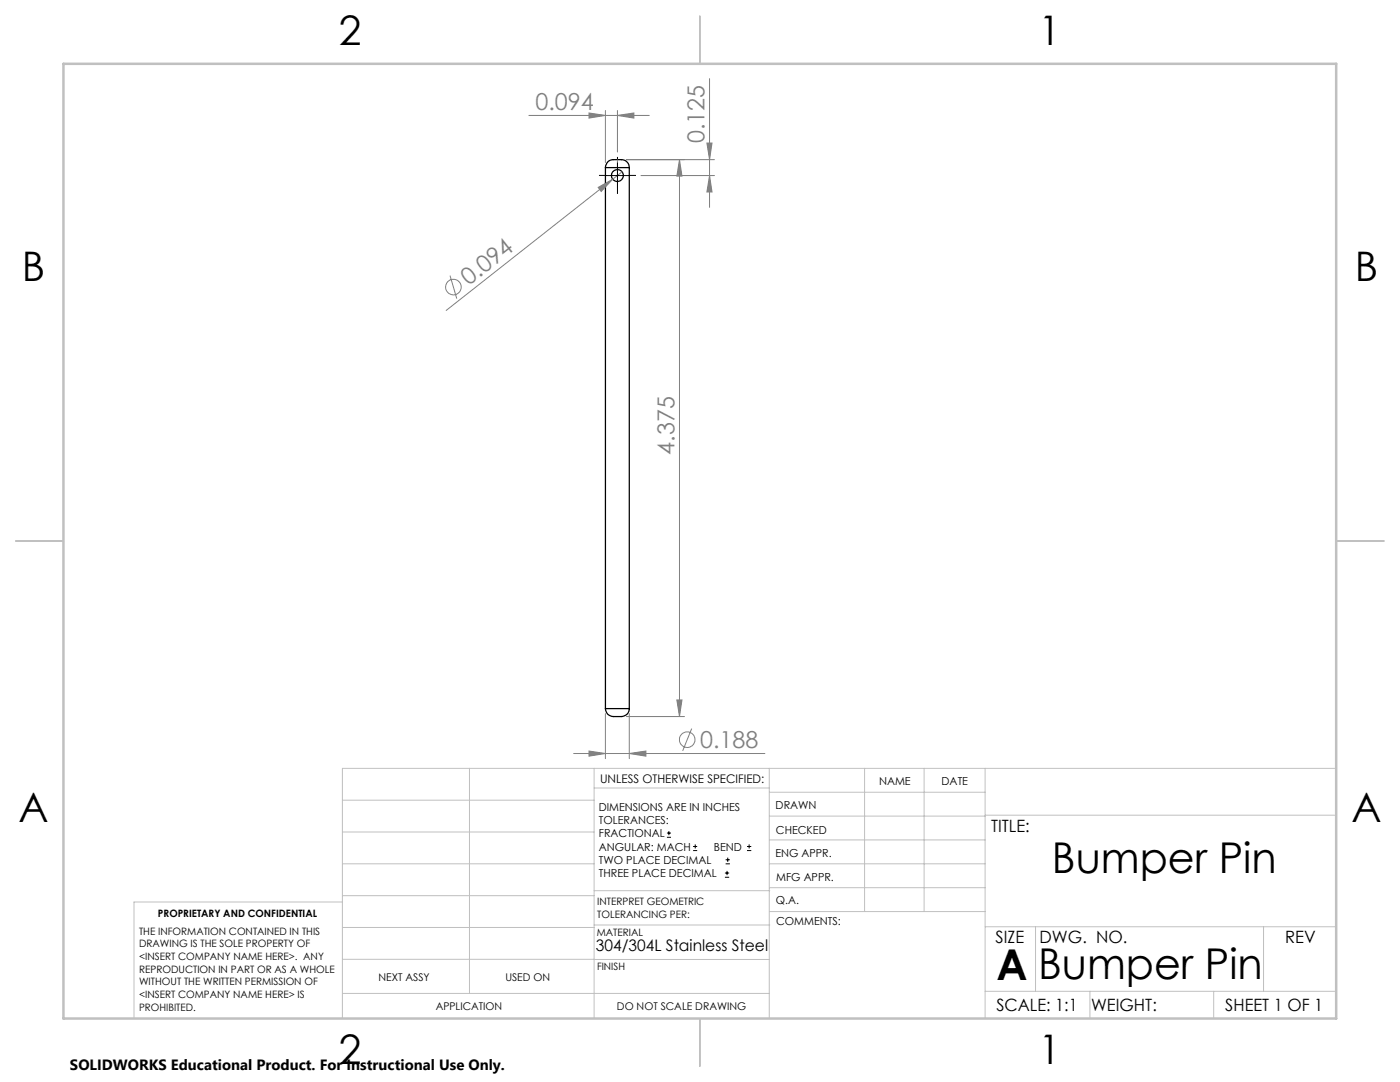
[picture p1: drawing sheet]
<svg xmlns="http://www.w3.org/2000/svg" width="279mm" height="216mm" viewBox="0 0 279 216" stroke-linecap="round" stroke-linejoin="round" font-family="sans-serif">
<g fill="none" stroke="#000" stroke-width=".25">
<path d="M120.8 33.4a1.82 1.82 0 0 1 2.4-1.5h.3a1.7 1.7 0 0 1 2.1 1.5M120.8 33.4h4.8M120.8 33.4v108M125.6 33.4v108M120.8 141.4a1.88 1.88 0 0 0 2.4 1.6h.3a1.77 1.77 0 0 0 2.1-1.6M120.8 141.4h4.8"/>
<circle cx="123.2" cy="35" r="1.2"/>
</g>
<g fill="none" stroke="#808080" stroke-width=".2">
<path d="M141.6 15.7v25.7M105.6 23h24M117.5 22.5l3.3 .5-3.3 .6zM119.4 37.4l2.9-1.6-2.3 2.4zM120.8 22v10.4M122.3 35.8l-33.3 26.1M123.2 23l3.3-.5v1.1zM123.2 22v8.3M124.1 34.3l-1.8 1.5M125 31.9h17.6M127.9 35h14.7M135.6 31.9v111.1"/>
<path d="M135.6 31.9l.5 3.2h-1zM141.1 28.5h1l-.5 3.4zM141.6 35l.5 3.3h-1zM89.8 55l1.4 4.6M135.1 139.7h1l-.5 3.3zM114.5 150.4h38.1M117.5 149.9l3.3 .5-3.3 .5zM120.8 142.4v9M125 143h11.6M125.6 150.4l3.3-.5v1zM125.6 142.4v9M138 145.4l-1.8 4.4"/>
<circle cx="90.5" cy="57.3" r="1.56"/>
<circle cx="137.2" cy="147.6" r="1.55"/>
</g>
<g fill="none" stroke="#000" stroke-width=".2">
<path d="M120.7 35h5M123.2 32.5v5M133.1 167.1h.8M133.1 166.2h.8M133.5 165.8v.9M138.3 169.7h.8M138.3 168.9h.8M138.7 168.5v.8M144.7 175h.8M144.7 174.2h.8M144.8 172.4h.9M144.8 171.6h.9"/>
<path d="M145.1 173.8v.8M145.2 171.1v.9M149.1 169.7h.8M149.1 168.9h.8M149.5 168.5v.8"/>
</g>
<path d="M120.7 35h-1.2M123.2 32.5v-1.2M123.2 37.5v1.2M125.7 35h1.2" fill="none" stroke="#000" stroke-width=".2" stroke-dasharray="15.2 1.3 1.3 1.3" stroke-linecap="butt"/>
<path d="M123.2 31.8v3.2" fill="none" stroke="#808080" stroke-width=".2" stroke-dasharray="15.2 1.3 1.3 1.3" stroke-linecap="butt"/>
<g fill="none" stroke="#c0c0c0" stroke-width=".2">
<path d="M68.3 159.7h50.3M93.7 153.3v44.9M118.6 153.3v49.9M118.6 157.2h34.9M153.5 153.3v49.9M153.5 158.1h43.1M172.5 153.3v28.6M184.4 153.3v28.6M196.6 153.3v49.9M266.7 153.3h-198.4v49.9M68.3 178.7h50.3M68.3 172.4h50.3"/>
<path d="M68.3 166h50.3M68.3 180h-41.6v23.2M118.6 177.7h35M153.5 167.6h43.1M153.5 162.8h43.1M153.5 172.4h43.1M153.5 177.1h43.1M196.6 162.7h70.1M68.3 198.2h85.2M68.3 191.4l85.2 .1M68.3 185.1h50.3M118.6 184.6h35"/>
<path d="M153.6 181.9h43M196.6 197.8h70.1M196.6 184.9h70.1M206.7 184.9v12.9M217.5 197.8v5.4M242.2 197.8v5.4M252.2 184.9v12.9"/>
</g>
<path d="M139.7 3.2v9.5M3.1 107.9h9.6M266.7 107.9h9.5M139.7 203.2v9.6" fill="none" stroke="#c0c0c0" stroke-width=".25"/>
<path d="M12.7 12.7h254v190.5h-254z" fill="none" stroke="#c0c0c0" stroke-width=".5"/>
<g fill="#808080">
<path d="M119.4 37.4l2.9-1.6-2.3 2.4z"/>
<path d="M123.2 23l3.3-.5v1.1zM117.5 22.5l3.3 .5-3.3 .6zM125.6 150.4l3.3-.5v1zM117.5 149.9l3.3 .5-3.3 .5z"/>
<path d="M141.6 35l.5 3.3h-1zM141.1 28.5h1l-.5 3.4z"/>
<path d="M135.6 31.9l.5 3.2h-1zM135.1 139.7h1l-.5 3.3z"/>
</g>
<g font-size="8.5">
<text x="209.9" y="174.2">Bumper Pin</text>
<text x="198.9" y="195.5">A</text>
<text x="207.2" y="195.4">Bumper Pin</text>
</g>
<g font-size="8.1">
<text x="67.6" y="8.9">2</text>
<text x="207.3" y="8.9">1</text>
<text x="4.4" y="56.2">B</text>
<text x="270.4" y="56.2">B</text>
<text x="3.7" y="164.1">A</text>
<text x="269.7" y="164.1">A</text>
<text x="67.6" y="212.4">2</text>
<text x="207.3" y="212.4">1</text>
</g>
<g font-size="4.7" fill="#808080">
<text x="106.8" y="22">0.094</text>
<text x="140.6" y="28.6" transform="rotate(-90 140.6 28.6)">0.125</text>
<text x="93.6" y="57" transform="rotate(-38 93.6 57)">0.094</text>
<text x="134.6" y="90.7" transform="rotate(-90 134.6 90.7)">4.375</text>
<text x="139.7" y="149.3">0.188</text>
</g>
<g font-size="3.4">
<text x="197.8" y="166">TITLE:</text>
<text x="198.7" y="188.1">SIZE</text>
<text x="207.5" y="188.1">DWG. NO.</text>
<text x="256.5" y="188.2">REV</text>
<text x="198.8" y="201.7">SCALE: 1:1</text>
<text x="217.7" y="201.8">WEIGHT:</text>
<text x="244.5" y="201.7">SHEET 1 OF 1</text>
</g>
<text font-size="3.2" x="118.9" y="189.8">304/304L Stainless Steel</text>
<text font-size="3" x="14" y="213.5">SOLIDWORKS Educational Product. For Instructional Use Only.</text>
<text font-size="2.4" x="119.8" y="156.2">UNLESS OTHERWISE SPECIFIED:</text>
<g font-size="2.2">
<text x="119.5" y="161.8">DIMENSIONS ARE IN INCHES</text>
<text x="154.8" y="161.4">DRAWN</text>
<text x="175.4" y="156.6">NAME</text>
<text x="187.9" y="156.7">DATE</text>
<text x="119.5" y="164.4">TOLERANCES:</text>
<text x="119.5" y="167.1">FRACTIONAL</text>
<text x="154.9" y="166.3">CHECKED</text>
<text x="119.5" y="169.7">ANGULAR: MACH</text>
<text x="119.5" y="172.4">TWO PLACE DECIMAL</text>
<text x="142.5" y="169.7">BEND</text>
<text x="154.8" y="171">ENG APPR.</text>
<text x="119.5" y="175">THREE PLACE DECIMAL</text>
<text x="154.9" y="175.7">MFG APPR.</text>
<text x="154.9" y="180.4">Q.A.</text>
<text x="154.9" y="184.6">COMMENTS:</text>
</g>
<g font-size="2.1">
<text x="75.5" y="195.7">NEXT ASSY</text>
<text x="100.9" y="195.7">USED ON</text>
<text x="86.9" y="201.5">APPLICATION</text>
<text x="123.1" y="201.6">DO NOT SCALE DRAWING</text>
</g>
<g font-size="2">
<text x="31.5" y="182.9">PROPRIETARY AND CONFIDENTIAL</text>
<text x="119.2" y="180.6">INTERPRET GEOMETRIC</text>
<text x="119.2" y="183.1">TOLERANCING PER:</text>
<text x="27.8" y="186.5">THE INFORMATION CONTAINED IN THIS</text>
<text x="27.8" y="189">DRAWING IS THE SOLE PROPERTY OF</text>
<text x="27.8" y="191.6">&lt;INSERT COMPANY NAME HERE&gt;. ANY</text>
<text x="119.1" y="186.7">MATERIAL</text>
<text x="27.8" y="194.1">REPRODUCTION IN PART OR AS A WHOLE</text>
<text x="27.8" y="196.6">WITHOUT THE WRITTEN PERMISSION OF</text>
<text x="119.1" y="193.5">FINISH</text>
<text x="27.8" y="199.1">&lt;INSERT COMPANY NAME HERE&gt; IS</text>
<text x="27.8" y="201.7">PROHIBITED.</text>
</g>
</svg>
